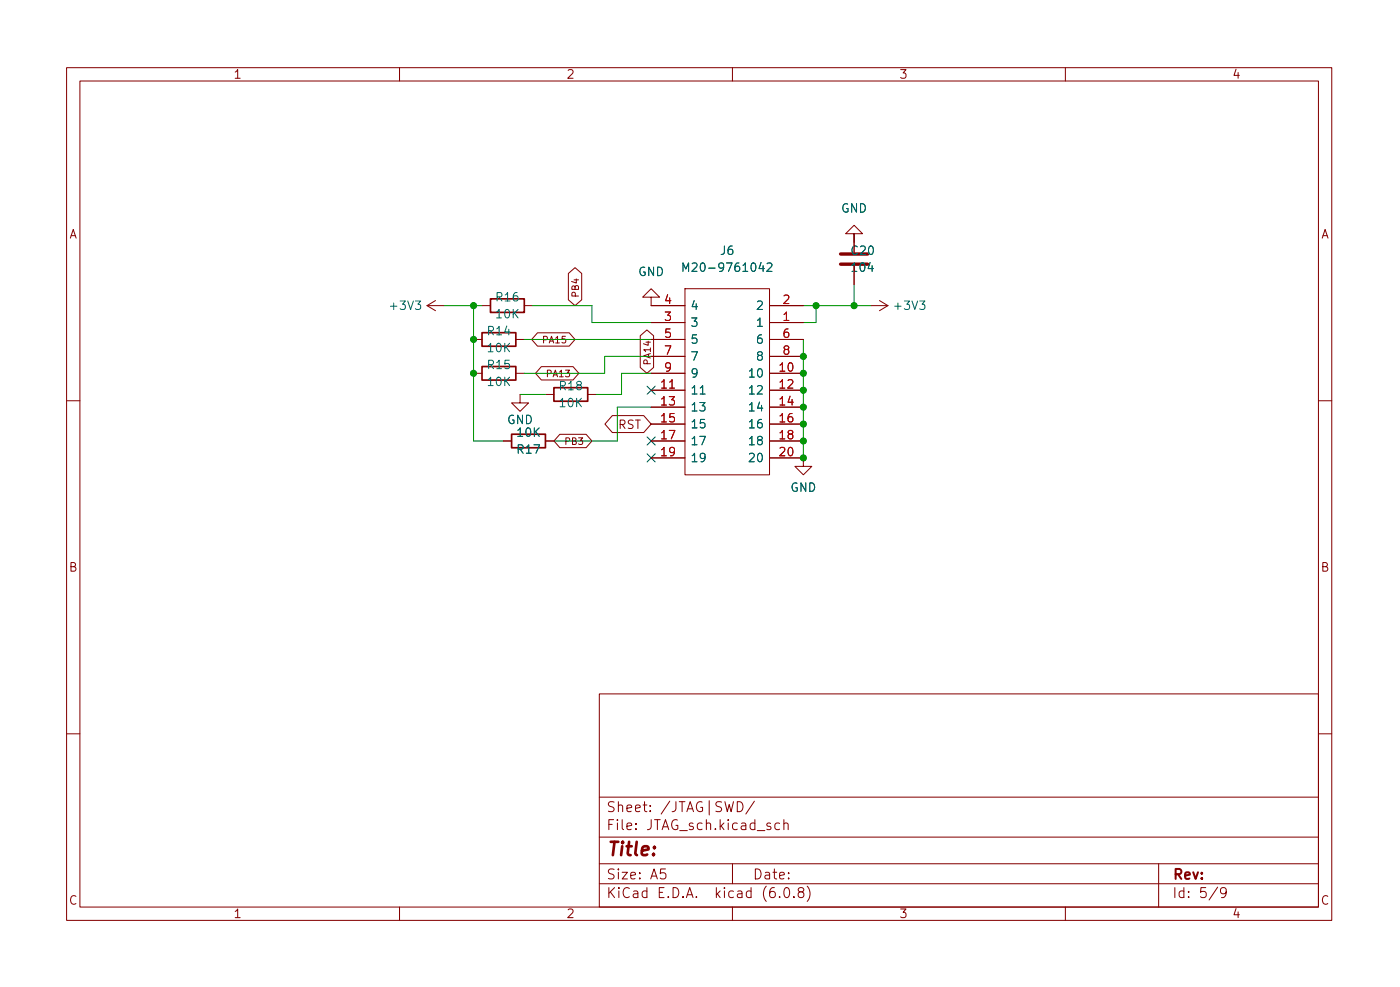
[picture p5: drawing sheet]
<svg xmlns="http://www.w3.org/2000/svg" width="210mm" height="148mm" viewBox="0 0 210 148" stroke-linecap="round" stroke-linejoin="round" font-family="sans-serif">
<g fill="none" stroke="#840000" stroke-width=".15">
<path d="M10 10.2h190v128h-190zM12 12.2h186v124h-186zM60 10.2v2M110 10.2v2M160 10.2v2M128.3 36.4v-1.3h-1.3l1.3-1.3 1.2 1.3h-1.2v2.8M128.3 39.9v2.8M64.1 45.9h2.6M64.1 45.9l1.3 .7M65.4 45.1l-1.3 .8M71.1 56h1.3M71.1 51h1.3"/>
<path d="M72.4 45.9h1.3M77.5 56h1.2M77.5 51h1.2M78.1 59.2v1.3h-1.3l1.3 1.3 1.3-1.3h-1.3M78.7 45.9h1.3M80.7 50h4.8l.9 1-.9 1h-4.8l-.9-1zM81.3 55h4.8l.8 1-.8 1h-4.8l-.9-1zM81.9 59.2h1.3M85.4 41.1l1-.9 1 .9v3.9l-1 .9-1-.9zM88.3 59.2h1.2M96.2 50.4l1-.9 1 .9v4.8l-1 .8-1-.8zM97.8 44.6h1.3l-1.3-1.3-1.3 1.3h1.3v1.3h5.1"/>
<path d="M97.8 48.4h5.1M97.8 56h5.1M97.8 58.6h5.1M97.8 51h5.1M97.8 53.5h5.1M102.9 43.3h12.7v28h-12.7zM115.6 48.4h5M115.6 56h5M115.6 58.6h5M115.6 45.9h5M115.6 51h5M115.6 53.5h5"/>
<path d="M130.8 45.9h2.5M132.1 45.1l1.2 .8M133.3 45.9l-1.2 .7M10 60.2h2M75.6 66.2h1.2M81.9 66.2h1.3M84.1 65.2h3.9l.9 1-.9 1h-3.9l-.9-1zM92 62.4h4.7l1.1 1.3-1.1 1.2h-4.7l-1.2-1.2zM97.8 61.1h5.1M97.8 63.7h5.1M97.8 66.2h5.1M97.8 68.7h5.1"/>
<path d="M115.6 68.7h5v1.3h1.3l-1.3 1.3-1.2-1.3h1.2M115.6 61.1h5M115.6 63.7h5M115.6 66.2h5M198 60.2h2M10 110.2h2M90 104.2h108v32h-108zM90 119.7h108M198 110.2h2M60 136.2v2M90 132.7h108M90 129.7h108"/>
<path d="M90 125.7h108M99.9 130.4h-.7v.8l.2-.2 .5 .1 .1 .2-.1 .5-.2 .1h-.3l-.2-.1M110 136.2v2M110 129.7v3M110.7 120.3a.76 .76 0 0 1 .9 .8 .76 .76 0 0 1-.9 .7zM113.3 120.3l-1.3 1.9M115.7 123.6l-.3-.1-.2 .3v.2l.5 .1v.4h-.5M117.1 134.6v.1M117.1 123.6l-.4-.1-.3 .3v.5l.1 .2h.6M117.7 123.7a.37 .37 0 0 1 .7 .1v.7M117.7 123v1.5M117.9 133.3l.3-.1a.94 .94 0 0 1 0 1.5h-.1a1 1 0 0 1-.2-1.4z"/>
<path d="M119.2 134.6v.1M120.2 133.9l-.3-.3v-.2l.3-.2 .4 .1 .1 .2v.2l-.7 .3-.1 .2v.4l.3 .1h.4l.1-.2v-.5l-.3-.1M121.2 133a1.72 1.72 0 0 1 0 2.3M160 136.2v2M174 129.7v6.5M182.9 133.2l-1.3 1.9M184.2 133.9l-.3 .3h-.3l-.3-.3v-.4l.1-.2 .5-.1 .2 .2a.99 .99 0 0 1-.4 1.3h-.3"/>
</g>
<path d="M115.2 39.6l.5-.1 .2 .1v.2l-.8 .9h.8M102.6 40.7v-1.2l.4 .9 .4-.9v1.2M105.2 59.2h.7" fill="none" stroke="#006464" stroke-width=".15"/>
<path d="M72.4 55h5.1v2.1h-5.1zM72.4 49.9h5.1v2.1h-5.1zM73.7 44.9h5v2h-5zM83.2 58.2h5.1v2h-5.1zM76.8 65.2h5.1v2h-5.1z" fill="none" stroke="#840000" stroke-width=".25"/>
<path d="M126.2 39.7h4.1M126.2 38.1h4.1" fill="none" stroke="#840000" stroke-width=".51"/>
<g fill="none" stroke="#009600" stroke-width=".15">
<path d="M128.3 35.1v1.3M66.7 45.9h5.7M71.1 45.9v20.3h4.5M78.1 59.2h3.8M78.7 51h19.1M80 45.9h8.9v2.5h8.9M97.8 53.5h-7v2.5h-12.1M97.8 56h-4.5v3.2h-3.8M120.6 51v17.7M120.6 45.9h10.2M122.6 45.9v2.5h-2M128.3 42.7v3.2"/>
<path d="M97.8 61.1h-5.1v5.1h-9.5"/>
</g>
<path d="M97.2 58l1.2 1.2M98.4 58l-1.2 1.2M97.2 68.1l1.2 1.3M97.2 65.6l1.2 1.2M98.4 68.1l-1.2 1.3M98.4 65.6l-1.2 1.2" fill="none" stroke="#000084" stroke-width=".15"/>
<g fill="#009600" stroke="#009600" stroke-width=".15">
<circle cx="120.6" cy="63.7" r=".46"/>
<circle cx="120.6" cy="66.2" r=".46"/>
<circle cx="120.6" cy="61.1" r=".46"/>
<circle cx="120.6" cy="68.7" r=".46"/>
<circle cx="120.6" cy="58.6" r=".46"/>
<circle cx="120.6" cy="53.5" r=".46"/>
<circle cx="120.6" cy="56" r=".46"/>
<circle cx="122.6" cy="45.9" r=".46"/>
<circle cx="128.3" cy="45.9" r=".46"/>
<circle cx="71.1" cy="51" r=".46"/>
<circle cx="71.1" cy="45.9" r=".46"/>
<circle cx="71.1" cy="56" r=".46"/>
</g>
<text font-size="2.8" fill="#840000" x="91" y="128.5">Title:</text>
<g font-size="2.1" fill="#840000">
<text x="91" y="124.6">File: JTAG_sch.kicad_sch</text>
<text x="91" y="121.9">Sheet: /JTAG|SWD/</text>
<text x="91" y="134.8">KiCad E.D.A. kicad (6.0.8)</text>
<text x="91" y="132">Size: A5</text>
<text x="113" y="132">Date:</text>
<text x="176" y="132">Rev:</text>
<text x="176" y="134.8">Id: 5/9</text>
</g>
<g font-size="1.8" fill="#840000">
<text x="35" y="11.8">1</text>
<text x="85" y="11.8">2</text>
<text x="135" y="11.8">3</text>
<text x="185" y="11.8">4</text>
<text x="10.3" y="35.8">A</text>
<text x="198.4" y="35.8">A</text>
<text x="92.8" y="64.4">RST</text>
<text x="10.3" y="85.8">B</text>
<text x="198.4" y="85.8">B</text>
<text x="10.3" y="135.8">C</text>
<text x="35" y="137.8">1</text>
<text x="85" y="137.8">2</text>
<text x="135" y="137.8">3</text>
<text x="185" y="137.8">4</text>
<text x="198.4" y="135.8">C</text>
</g>
<g font-size="1.8" fill="#006464">
<text x="126.3" y="31.9">GND</text>
<text x="95.8" y="41.4">GND</text>
<text x="103.8" y="40.8">M20-9761042</text>
<text x="108.2" y="38.3">J6</text>
<text x="127.9" y="38.3">C20</text>
<text x="128.1" y="40.8">104</text>
<text x="58.8" y="46.5">+3V3</text>
<text x="74.6" y="45.2">R16</text>
<text x="74.6" y="47.8">10K</text>
<text x="103.6" y="46.5">4</text>
<text x="113.8" y="46.5">2</text>
<text x="134.5" y="46.5">+3V3</text>
<text x="73.3" y="50.3">R14</text>
<text x="73.3" y="52.9">10K</text>
<text x="103.6" y="49.1">3</text>
<text x="103.6" y="51.6">5</text>
<text x="113.8" y="49.1">1</text>
<text x="113.8" y="51.6">6</text>
<text x="73.3" y="55.4">R15</text>
<text x="73.3" y="57.9">10K</text>
<text x="84.1" y="58.6">R18</text>
<text x="103.6" y="59.2">11</text>
<text x="103.6" y="54.1">7</text>
<text x="103.6" y="56.7">9</text>
<text x="112.8" y="56.7">10</text>
<text x="112.8" y="59.2">12</text>
<text x="113.8" y="54.1">8</text>
<text x="76.1" y="63.7">GND</text>
<text x="77.8" y="65.6">10K</text>
<text x="84.1" y="61.1">10K</text>
<text x="103.6" y="61.8">13</text>
<text x="103.6" y="64.3">15</text>
<text x="112.8" y="61.8">14</text>
<text x="112.8" y="64.3">16</text>
<text x="77.8" y="68.1">R17</text>
<text x="103.6" y="66.8">17</text>
<text x="103.6" y="69.4">19</text>
<text x="112.8" y="66.8">18</text>
<text x="112.8" y="69.4">20</text>
<text x="118.7" y="73.8">GND</text>
</g>
<g font-size="1.8" fill="#a90000">
<text x="99.8" y="45.6">4</text>
<text x="117.6" y="45.6">2</text>
<text x="99.8" y="48.2">3</text>
<text x="99.8" y="50.7">5</text>
<text x="99.8" y="53.2">7</text>
<text x="117.6" y="48.2">1</text>
<text x="117.6" y="50.7">6</text>
<text x="117.6" y="53.2">8</text>
<text x="99.3" y="58.3">11</text>
<text x="99.8" y="55.8">9</text>
<text x="117.1" y="55.8">10</text>
<text x="117.1" y="58.3">12</text>
<text x="99.3" y="60.9">13</text>
<text x="99.3" y="63.4">15</text>
<text x="99.3" y="65.9">17</text>
<text x="117.1" y="60.9">14</text>
<text x="117.1" y="63.4">16</text>
<text x="117.1" y="65.9">18</text>
<text x="99.3" y="68.5">19</text>
<text x="117.1" y="68.5">20</text>
</g>
<g font-size="1.4" fill="#840000">
<text x="86.9" y="44.8" transform="rotate(-90 86.9 44.8)">PB4</text>
<text x="81.8" y="51.5">PA15</text>
<text x="82.3" y="56.6">PA13</text>
<text x="97.7" y="54.9" transform="rotate(-90 97.7 54.9)">PA14</text>
<text x="85.1" y="66.8">PB3</text>
</g>
</svg>
